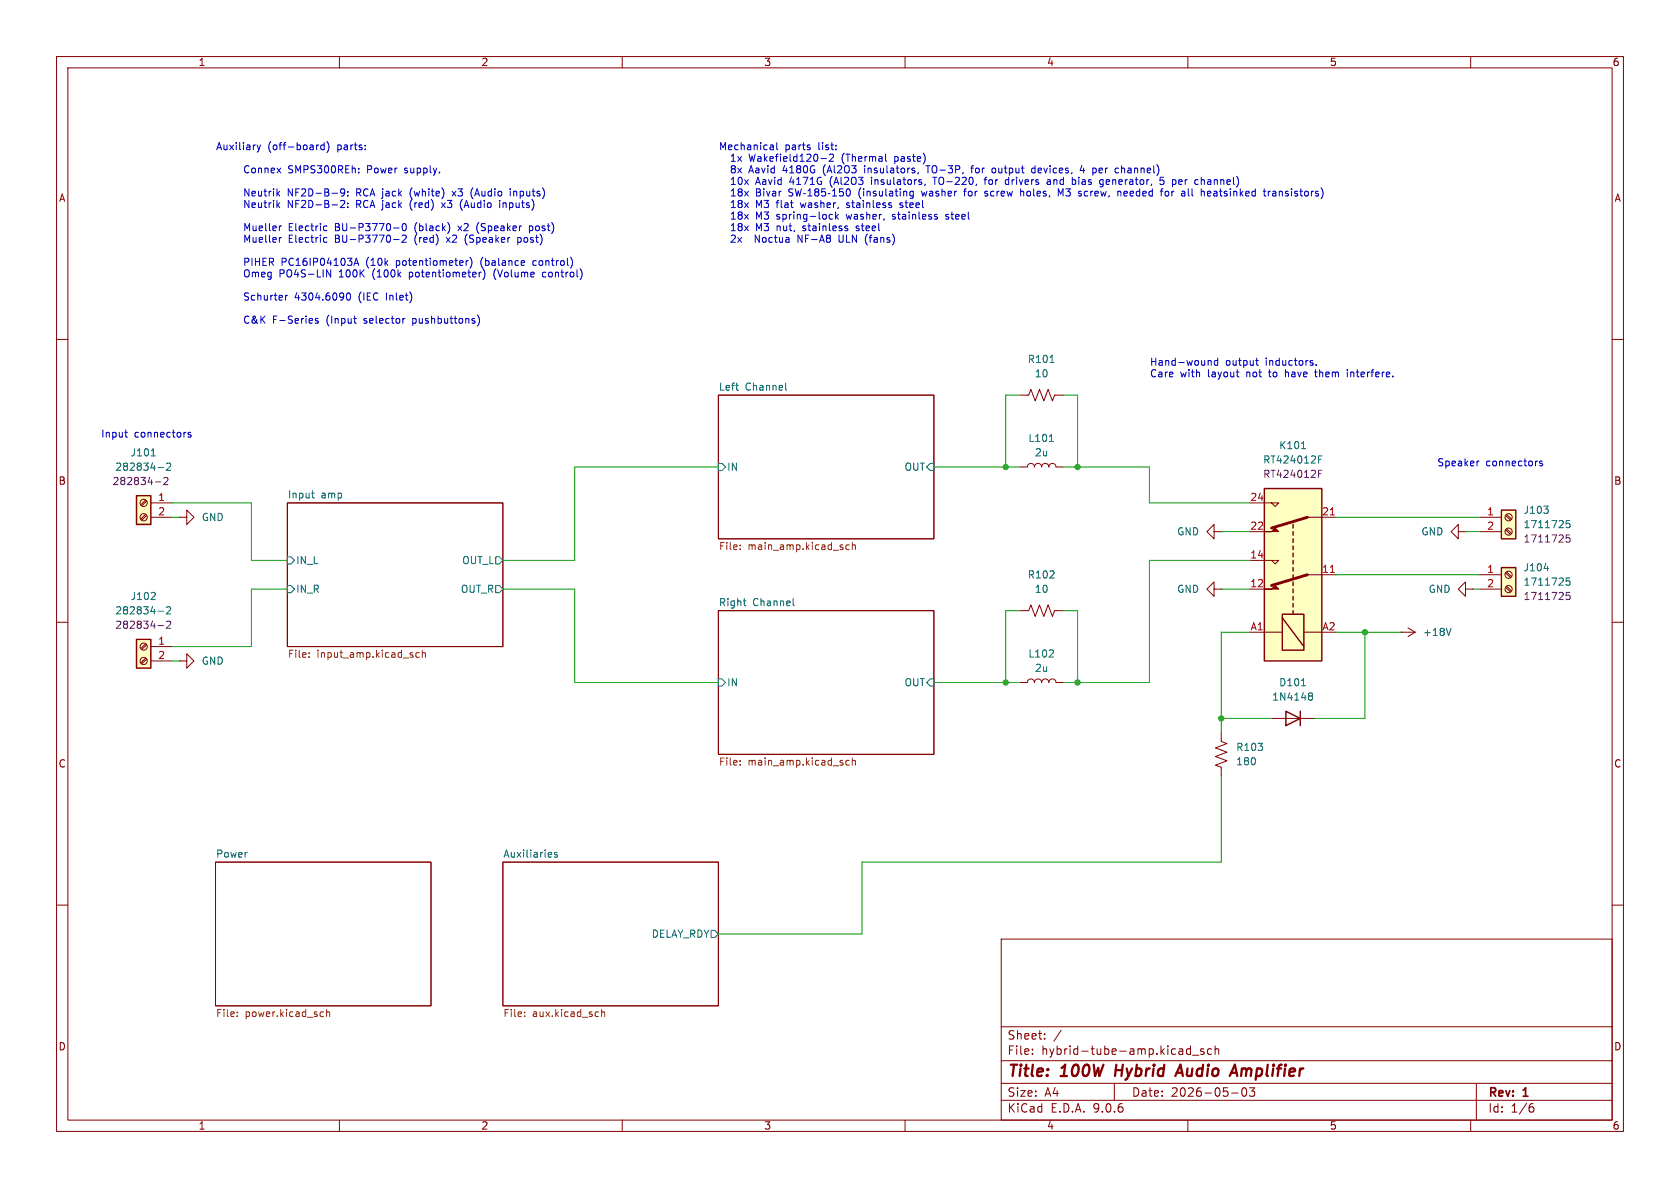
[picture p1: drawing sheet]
(kicad_sch
 (version 20250114)
 (generator "eeschema")
 (generator_version "9.0")
 (paper "A4")
 (title_block
  (title "100W Hybrid Audio Amplifier")
  (date "2026-05-03")
  (rev "1"))
 (lib_symbols
  (symbol "Connector:Screw_Terminal_01x02"
   (pin_names
    (offset 1.016) (hide yes)) (exclude_from_sim no) (in_bom yes) (on_board yes)
   (property "Reference" "J" (at 0 2.54 0) (effects (font (size 1.27 1.27))))
   (property "Value" "Screw_Terminal_01x02" (at 0 -5.08 0) (effects (font (size 1.27 1.27))))
   (property "Footprint" "" (at 0 0 0) (effects (font (size 1.27 1.27)) (hide yes)))
   (property "Datasheet" "~" (at 0 0 0) (effects (font (size 1.27 1.27)) (hide yes)))
   (property "Description" "Generic screw terminal, single row, 01x02, script generated (kicad-library-utils/schlib/autogen/connector/)" (at 0 0 0) (effects (font (size 1.27 1.27)) (hide yes)))
   (symbol "Screw_Terminal_01x02_1_1"
    (rectangle (start -1.27 1.27) (end 1.27 -3.81) (stroke (width 0.254) (type default)) (fill (type background)))
    (polyline (pts (xy -0.5334 0.3302) (xy 0.3302 -0.508)) (stroke (width 0.1524) (type default)) (fill (type none)))
    (polyline (pts (xy -0.5334 -2.2098) (xy 0.3302 -3.048)) (stroke (width 0.1524) (type default)) (fill (type none)))
    (polyline (pts (xy -0.3556 0.508) (xy 0.508 -0.3302)) (stroke (width 0.1524) (type default)) (fill (type none)))
    (polyline (pts (xy -0.3556 -2.032) (xy 0.508 -2.8702)) (stroke (width 0.1524) (type default)) (fill (type none)))
    (circle (center 0 0) (radius 0.635) (stroke (width 0.1524) (type default)) (fill (type none)))
    (circle (center 0 -2.54) (radius 0.635) (stroke (width 0.1524) (type default)) (fill (type none)))
    (pin passive line (at -5.08 0 0) (length 3.81) (name "Pin_1" (effects (font (size 1.27 1.27)))) (number "1" (effects (font (size 1.27 1.27)))))
    (pin passive line (at -5.08 -2.54 0) (length 3.81) (name "Pin_2" (effects (font (size 1.27 1.27)))) (number "2" (effects (font (size 1.27 1.27))))))
   (embedded_fonts no))
  (symbol "Device:D"
   (pin_numbers (hide yes))
   (pin_names
    (offset 1.016) (hide yes)) (exclude_from_sim no) (in_bom yes) (on_board yes)
   (property "Reference" "D" (at 0 2.54 0) (effects (font (size 1.27 1.27))))
   (property "Value" "D" (at 0 -2.54 0) (effects (font (size 1.27 1.27))))
   (property "Footprint" "" (at 0 0 0) (effects (font (size 1.27 1.27)) (hide yes)))
   (property "Datasheet" "~" (at 0 0 0) (effects (font (size 1.27 1.27)) (hide yes)))
   (property "Description" "Diode" (at 0 0 0) (effects (font (size 1.27 1.27)) (hide yes)))
   (property "Sim.Device" "D" (at 0 0 0) (effects (font (size 1.27 1.27)) (hide yes)))
   (property "Sim.Pins" "1=K 2=A" (at 0 0 0) (effects (font (size 1.27 1.27)) (hide yes)))
   (symbol "D_0_1"
    (polyline (pts (xy -1.27 1.27) (xy -1.27 -1.27)) (stroke (width 0.254) (type default)) (fill (type none)))
    (polyline (pts (xy 1.27 1.27) (xy 1.27 -1.27) (xy -1.27 0) (xy 1.27 1.27)) (stroke (width 0.254) (type default)) (fill (type none)))
    (polyline (pts (xy 1.27 0) (xy -1.27 0)) (stroke (width 0) (type default)) (fill (type none))))
   (symbol "D_1_1"
    (pin passive line (at -3.81 0 0) (length 2.54) (name "K" (effects (font (size 1.27 1.27)))) (number "1" (effects (font (size 1.27 1.27)))))
    (pin passive line (at 3.81 0 180) (length 2.54) (name "A" (effects (font (size 1.27 1.27)))) (number "2" (effects (font (size 1.27 1.27))))))
   (embedded_fonts no))
  (symbol "Device:L"
   (pin_numbers (hide yes))
   (pin_names
    (offset 1.016) (hide yes)) (exclude_from_sim no) (in_bom yes) (on_board yes)
   (property "Reference" "L" (at -1.27 0 90) (effects (font (size 1.27 1.27))))
   (property "Value" "L" (at 1.905 0 90) (effects (font (size 1.27 1.27))))
   (property "Footprint" "" (at 0 0 0) (effects (font (size 1.27 1.27)) (hide yes)))
   (property "Datasheet" "~" (at 0 0 0) (effects (font (size 1.27 1.27)) (hide yes)))
   (property "Description" "Inductor" (at 0 0 0) (effects (font (size 1.27 1.27)) (hide yes)))
   (symbol "L_0_1"
    (arc (start 0 2.54) (mid 0.6323 1.905) (end 0 1.27) (stroke (width 0) (type default)) (fill (type none)))
    (arc (start 0 1.27) (mid 0.6323 0.635) (end 0 0) (stroke (width 0) (type default)) (fill (type none)))
    (arc (start 0 0) (mid 0.6323 -0.635) (end 0 -1.27) (stroke (width 0) (type default)) (fill (type none)))
    (arc (start 0 -1.27) (mid 0.6323 -1.905) (end 0 -2.54) (stroke (width 0) (type default)) (fill (type none))))
   (symbol "L_1_1"
    (pin passive line (at 0 3.81 270) (length 1.27) (name "1" (effects (font (size 1.27 1.27)))) (number "1" (effects (font (size 1.27 1.27)))))
    (pin passive line (at 0 -3.81 90) (length 1.27) (name "2" (effects (font (size 1.27 1.27)))) (number "2" (effects (font (size 1.27 1.27))))))
   (embedded_fonts no))
  (symbol "Device:R_US"
   (pin_numbers (hide yes))
   (pin_names
    (offset 0)) (exclude_from_sim no) (in_bom yes) (on_board yes)
   (property "Reference" "R" (at 2.54 0 90) (effects (font (size 1.27 1.27))))
   (property "Value" "R_US" (at -2.54 0 90) (effects (font (size 1.27 1.27))))
   (property "Footprint" "" (at 1.016 -0.254 90) (effects (font (size 1.27 1.27)) (hide yes)))
   (property "Datasheet" "~" (at 0 0 0) (effects (font (size 1.27 1.27)) (hide yes)))
   (property "Description" "Resistor, US symbol" (at 0 0 0) (effects (font (size 1.27 1.27)) (hide yes)))
   (symbol "R_US_0_1"
    (polyline (pts (xy 0 2.286) (xy 0 2.54)) (stroke (width 0) (type default)) (fill (type none)))
    (polyline (pts (xy 0 2.286) (xy 1.016 1.905) (xy 0 1.524) (xy -1.016 1.143) (xy 0 0.762)) (stroke (width 0) (type default)) (fill (type none)))
    (polyline (pts (xy 0 0.762) (xy 1.016 0.381) (xy 0 0) (xy -1.016 -0.381) (xy 0 -0.762)) (stroke (width 0) (type default)) (fill (type none)))
    (polyline (pts (xy 0 -0.762) (xy 1.016 -1.143) (xy 0 -1.524) (xy -1.016 -1.905) (xy 0 -2.286)) (stroke (width 0) (type default)) (fill (type none)))
    (polyline (pts (xy 0 -2.286) (xy 0 -2.54)) (stroke (width 0) (type default)) (fill (type none))))
   (symbol "R_US_1_1"
    (pin passive line (at 0 3.81 270) (length 1.27) (name "~" (effects (font (size 1.27 1.27)))) (number "1" (effects (font (size 1.27 1.27)))))
    (pin passive line (at 0 -3.81 90) (length 1.27) (name "~" (effects (font (size 1.27 1.27)))) (number "2" (effects (font (size 1.27 1.27))))))
   (embedded_fonts no))
  (symbol "Relay:Relay_DPDT" (exclude_from_sim no) (in_bom yes) (on_board yes)
   (property "Reference" "K" (at 16.51 3.81 0) (effects (font (size 1.27 1.27)) (justify left)))
   (property "Value" "Relay_DPDT" (at 16.51 1.27 0) (effects (font (size 1.27 1.27)) (justify left)))
   (property "Footprint" "" (at 16.51 -1.27 0) (effects (font (size 1.27 1.27)) (justify left) (hide yes)))
   (property "Datasheet" "~" (at 0 0 0) (effects (font (size 1.27 1.27)) (hide yes)))
   (property "Description" "Relay DPDT, monostable, EN50005" (at 0 0 0) (effects (font (size 1.27 1.27)) (hide yes)))
   (symbol "Relay_DPDT_0_1"
    (rectangle (start -15.24 5.08) (end 15.24 -5.08) (stroke (width 0.254) (type default)) (fill (type background)))
    (rectangle (start -13.335 1.905) (end -6.985 -1.905) (stroke (width 0.254) (type default)) (fill (type none)))
    (polyline (pts (xy -12.7 -1.905) (xy -7.62 1.905)) (stroke (width 0.254) (type default)) (fill (type none)))
    (polyline (pts (xy -10.16 5.08) (xy -10.16 1.905)) (stroke (width 0) (type default)) (fill (type none)))
    (polyline (pts (xy -10.16 -5.08) (xy -10.16 -1.905)) (stroke (width 0) (type default)) (fill (type none)))
    (polyline (pts (xy -6.985 0) (xy -6.35 0)) (stroke (width 0.254) (type default)) (fill (type none)))
    (polyline (pts (xy -5.715 0) (xy -5.08 0)) (stroke (width 0.254) (type default)) (fill (type none)))
    (polyline (pts (xy -4.445 0) (xy -3.81 0)) (stroke (width 0.254) (type default)) (fill (type none)))
    (polyline (pts (xy -3.175 0) (xy -2.54 0)) (stroke (width 0.254) (type default)) (fill (type none)))
    (polyline (pts (xy -2.54 5.08) (xy -2.54 2.54) (xy -1.905 3.175) (xy -2.54 3.81)) (stroke (width 0) (type default)) (fill (type outline)))
    (polyline (pts (xy -1.905 0) (xy -1.27 0)) (stroke (width 0.254) (type default)) (fill (type none)))
    (polyline (pts (xy -0.635 0) (xy 0 0)) (stroke (width 0.254) (type default)) (fill (type none)))
    (polyline (pts (xy 0 -2.54) (xy -1.905 3.81)) (stroke (width 0.508) (type default)) (fill (type none)))
    (polyline (pts (xy 0 -2.54) (xy 0 -5.08)) (stroke (width 0) (type default)) (fill (type none)))
    (polyline (pts (xy 0.635 0) (xy 1.27 0)) (stroke (width 0.254) (type default)) (fill (type none)))
    (polyline (pts (xy 1.905 0) (xy 2.54 0)) (stroke (width 0.254) (type default)) (fill (type none)))
    (polyline (pts (xy 2.54 5.08) (xy 2.54 2.54) (xy 1.905 3.175) (xy 2.54 3.81)) (stroke (width 0) (type default)) (fill (type none)))
    (polyline (pts (xy 3.175 0) (xy 3.81 0)) (stroke (width 0.254) (type default)) (fill (type none)))
    (polyline (pts (xy 4.445 0) (xy 5.08 0)) (stroke (width 0.254) (type default)) (fill (type none)))
    (polyline (pts (xy 5.715 0) (xy 6.35 0)) (stroke (width 0.254) (type default)) (fill (type none)))
    (polyline (pts (xy 6.985 0) (xy 7.62 0)) (stroke (width 0.254) (type default)) (fill (type none)))
    (polyline (pts (xy 7.62 5.08) (xy 7.62 2.54) (xy 8.255 3.175) (xy 7.62 3.81)) (stroke (width 0) (type default)) (fill (type outline)))
    (polyline (pts (xy 8.255 0) (xy 8.89 0)) (stroke (width 0.254) (type default)) (fill (type none)))
    (polyline (pts (xy 10.16 -2.54) (xy 8.255 3.81)) (stroke (width 0.508) (type default)) (fill (type none)))
    (polyline (pts (xy 10.16 -2.54) (xy 10.16 -5.08)) (stroke (width 0) (type default)) (fill (type none)))
    (polyline (pts (xy 12.7 5.08) (xy 12.7 2.54) (xy 12.065 3.175) (xy 12.7 3.81)) (stroke (width 0) (type default)) (fill (type none))))
   (symbol "Relay_DPDT_1_1"
    (pin passive line (at -10.16 7.62 270) (length 2.54) (name "~" (effects (font (size 1.27 1.27)))) (number "A1" (effects (font (size 1.27 1.27)))))
    (pin passive line (at -10.16 -7.62 90) (length 2.54) (name "~" (effects (font (size 1.27 1.27)))) (number "A2" (effects (font (size 1.27 1.27)))))
    (pin passive line (at -2.54 7.62 270) (length 2.54) (name "~" (effects (font (size 1.27 1.27)))) (number "12" (effects (font (size 1.27 1.27)))))
    (pin passive line (at 0 -7.62 90) (length 2.54) (name "~" (effects (font (size 1.27 1.27)))) (number "11" (effects (font (size 1.27 1.27)))))
    (pin passive line (at 2.54 7.62 270) (length 2.54) (name "~" (effects (font (size 1.27 1.27)))) (number "14" (effects (font (size 1.27 1.27)))))
    (pin passive line (at 7.62 7.62 270) (length 2.54) (name "~" (effects (font (size 1.27 1.27)))) (number "22" (effects (font (size 1.27 1.27)))))
    (pin passive line (at 10.16 -7.62 90) (length 2.54) (name "~" (effects (font (size 1.27 1.27)))) (number "21" (effects (font (size 1.27 1.27)))))
    (pin passive line (at 12.7 7.62 270) (length 2.54) (name "~" (effects (font (size 1.27 1.27)))) (number "24" (effects (font (size 1.27 1.27))))))
   (embedded_fonts no))
  (symbol "power:GND"
   (power)
   (pin_numbers (hide yes))
   (pin_names
    (offset 0) (hide yes)) (exclude_from_sim no) (in_bom yes) (on_board yes)
   (property "Reference" "#PWR" (at 0 -6.35 0) (effects (font (size 1.27 1.27)) (hide yes)))
   (property "Value" "GND" (at 0 -3.81 0) (effects (font (size 1.27 1.27))))
   (property "Footprint" "" (at 0 0 0) (effects (font (size 1.27 1.27)) (hide yes)))
   (property "Datasheet" "" (at 0 0 0) (effects (font (size 1.27 1.27)) (hide yes)))
   (property "Description" "Power symbol creates a global label with name \"GND\" , ground" (at 0 0 0) (effects (font (size 1.27 1.27)) (hide yes)))
   (symbol "GND_0_1"
    (polyline (pts (xy 0 0) (xy 0 -1.27) (xy 1.27 -1.27) (xy 0 -2.54) (xy -1.27 -1.27) (xy 0 -1.27)) (stroke (width 0) (type default)) (fill (type none))))
   (symbol "GND_1_1"
    (pin power_in line (at 0 0 270) (length 0) (name "~" (effects (font (size 1.27 1.27)))) (number "1" (effects (font (size 1.27 1.27))))))
   (embedded_fonts no))
  (symbol "power:VCC"
   (power)
   (pin_numbers (hide yes))
   (pin_names
    (offset 0) (hide yes)) (exclude_from_sim no) (in_bom yes) (on_board yes)
   (property "Reference" "#PWR" (at 0 -3.81 0) (effects (font (size 1.27 1.27)) (hide yes)))
   (property "Value" "VCC" (at 0 3.556 0) (effects (font (size 1.27 1.27))))
   (property "Footprint" "" (at 0 0 0) (effects (font (size 1.27 1.27)) (hide yes)))
   (property "Datasheet" "" (at 0 0 0) (effects (font (size 1.27 1.27)) (hide yes)))
   (property "Description" "Power symbol creates a global label with name \"VCC\"" (at 0 0 0) (effects (font (size 1.27 1.27)) (hide yes)))
   (symbol "VCC_0_1"
    (polyline (pts (xy -0.762 1.27) (xy 0 2.54)) (stroke (width 0) (type default)) (fill (type none)))
    (polyline (pts (xy 0 2.54) (xy 0.762 1.27)) (stroke (width 0) (type default)) (fill (type none)))
    (polyline (pts (xy 0 0) (xy 0 2.54)) (stroke (width 0) (type default)) (fill (type none))))
   (symbol "VCC_1_1"
    (pin power_in line (at 0 0 90) (length 0) (name "~" (effects (font (size 1.27 1.27)))) (number "1" (effects (font (size 1.27 1.27))))))
   (embedded_fonts no)))
 (text "Hand-wound output inductors.\nCare with layout not to have them interfere."
  (exclude_from_sim no)
  (at 203.2 63.5 0)
  (effects (font (size 1.27 1.27)) (justify left top)))
 (text "Input connectors"
  (exclude_from_sim no)
  (at 17.78 76.2 0)
  (effects (font (size 1.27 1.27)) (justify left top)))
 (text "Auxiliary (off-board) parts:\n\n	Connex SMPS300REh: Power supply.\n\n	Neutrik NF2D-B-9: RCA jack (white) x3 (Audio inputs)\n	Neutrik NF2D-B-2: RCA jack (red) x3 (Audio inputs)\n\n	Mueller Electric BU-P3770-0 (black) x2 (Speaker post)\n	Mueller Electric BU-P3770-2 (red) x2 (Speaker post)\n\n	PIHER PC16IP04103A (10k potentiometer) (balance control)\n	Omeg PO4S-LIN 100K (100k potentiometer) (Volume control)\n\n	Schurter 4304.6090 (IEC Inlet)\n\n	C&K F-Series (Input selector pushbuttons)"
  (exclude_from_sim no)
  (at 38.1 25.4 0)
  (effects (font (size 1.27 1.27)) (justify left top)))
 (text "Mechanical parts list:\n  1x Wakefield 120-2 (Thermal paste)\n  8x Aavid 4180G (Al2O3 insulators, TO-3P, for output devices, 4 per channel)\n  10x Aavid 4171G (Al2O3 insulators, TO-220, for drivers and bias generator, 5 per channel)\n  18x Bivar SW‑185‑150 (insulating washer for screw holes, M3 screw, needed for all heatsinked transistors)\n  18x M3 flat washer, stainless steel\n  18x M3 spring-lock washer, stainless steel\n  18x M3 nut, stainless steel\n  2x  Noctua NF-A8 ULN (fans)"
  (exclude_from_sim no)
  (at 127 25.4 0)
  (effects (font (size 1.27 1.27)) (justify left top)))
 (text "Speaker connectors"
  (exclude_from_sim no)
  (at 254 81.28 0)
  (effects (font (size 1.27 1.27)) (justify left top)))
 (junction
  (at 215.9 127)
  (diameter 0)
  (color 0 0 0 0))
 (junction
  (at 190.5 120.65)
  (diameter 0)
  (color 0 0 0 0))
 (junction
  (at 177.8 82.55)
  (diameter 0)
  (color 0 0 0 0))
 (junction
  (at 241.3 111.76)
  (diameter 0)
  (color 0 0 0 0))
 (junction
  (at 190.5 82.55)
  (diameter 0)
  (color 0 0 0 0))
 (junction
  (at 177.8 120.65)
  (diameter 0)
  (color 0 0 0 0))
 (wire
  (pts (xy 152.4 152.4) (xy 215.9 152.4))
  (stroke (width 0) (type default)))
 (wire
  (pts (xy 44.45 104.14) (xy 50.8 104.14))
  (stroke (width 0) (type default)))
 (wire
  (pts (xy 88.9 104.14) (xy 101.6 104.14))
  (stroke (width 0) (type default)))
 (wire
  (pts (xy 101.6 82.55) (xy 101.6 99.06))
  (stroke (width 0) (type default)))
 (wire
  (pts (xy 236.22 111.76) (xy 241.3 111.76))
  (stroke (width 0) (type default)))
 (wire
  (pts (xy 190.5 82.55) (xy 203.2 82.55))
  (stroke (width 0) (type default)))
 (wire
  (pts (xy 44.45 99.06) (xy 50.8 99.06))
  (stroke (width 0) (type default)))
 (wire
  (pts (xy 236.22 91.44) (xy 261.62 91.44))
  (stroke (width 0) (type default)))
 (wire
  (pts (xy 177.8 107.95) (xy 177.8 120.65))
  (stroke (width 0) (type default)))
 (wire
  (pts (xy 259.08 93.98) (xy 261.62 93.98))
  (stroke (width 0) (type default)))
 (wire
  (pts (xy 127 165.1) (xy 152.4 165.1))
  (stroke (width 0) (type default)))
 (wire
  (pts (xy 101.6 120.65) (xy 127 120.65))
  (stroke (width 0) (type default)))
 (wire
  (pts (xy 30.48 88.9) (xy 44.45 88.9))
  (stroke (width 0) (type default)))
 (wire
  (pts (xy 232.41 127) (xy 241.3 127))
  (stroke (width 0) (type default)))
 (wire
  (pts (xy 203.2 99.06) (xy 220.98 99.06))
  (stroke (width 0) (type default)))
 (wire
  (pts (xy 241.3 111.76) (xy 241.3 127))
  (stroke (width 0) (type default)))
 (wire
  (pts (xy 180.34 69.85) (xy 177.8 69.85))
  (stroke (width 0) (type default)))
 (wire
  (pts (xy 101.6 82.55) (xy 127 82.55))
  (stroke (width 0) (type default)))
 (wire
  (pts (xy 44.45 88.9) (xy 44.45 99.06))
  (stroke (width 0) (type default)))
 (wire
  (pts (xy 236.22 101.6) (xy 261.62 101.6))
  (stroke (width 0) (type default)))
 (wire
  (pts (xy 190.5 69.85) (xy 190.5 82.55))
  (stroke (width 0) (type default)))
 (wire
  (pts (xy 215.9 127) (xy 215.9 129.54))
  (stroke (width 0) (type default)))
 (wire
  (pts (xy 88.9 99.06) (xy 101.6 99.06))
  (stroke (width 0) (type default)))
 (wire
  (pts (xy 187.96 107.95) (xy 190.5 107.95))
  (stroke (width 0) (type default)))
 (wire
  (pts (xy 215.9 111.76) (xy 220.98 111.76))
  (stroke (width 0) (type default)))
 (wire
  (pts (xy 215.9 127) (xy 224.79 127))
  (stroke (width 0) (type default)))
 (wire
  (pts (xy 30.48 114.3) (xy 44.45 114.3))
  (stroke (width 0) (type default)))
 (wire
  (pts (xy 215.9 137.16) (xy 215.9 152.4))
  (stroke (width 0) (type default)))
 (wire
  (pts (xy 215.9 93.98) (xy 220.98 93.98))
  (stroke (width 0) (type default)))
 (wire
  (pts (xy 101.6 104.14) (xy 101.6 120.65))
  (stroke (width 0) (type default)))
 (wire
  (pts (xy 241.3 111.76) (xy 247.65 111.76))
  (stroke (width 0) (type default)))
 (wire
  (pts (xy 260.35 104.14) (xy 261.62 104.14))
  (stroke (width 0) (type default)))
 (wire
  (pts (xy 190.5 120.65) (xy 203.2 120.65))
  (stroke (width 0) (type default)))
 (wire
  (pts (xy 152.4 152.4) (xy 152.4 165.1))
  (stroke (width 0) (type default)))
 (wire
  (pts (xy 215.9 104.14) (xy 220.98 104.14))
  (stroke (width 0) (type default)))
 (wire
  (pts (xy 203.2 88.9) (xy 220.98 88.9))
  (stroke (width 0) (type default)))
 (wire
  (pts (xy 187.96 120.65) (xy 190.5 120.65))
  (stroke (width 0) (type default)))
 (wire
  (pts (xy 177.8 120.65) (xy 180.34 120.65))
  (stroke (width 0) (type default)))
 (wire
  (pts (xy 177.8 69.85) (xy 177.8 82.55))
  (stroke (width 0) (type default)))
 (wire
  (pts (xy 44.45 114.3) (xy 44.45 104.14))
  (stroke (width 0) (type default)))
 (wire
  (pts (xy 177.8 82.55) (xy 180.34 82.55))
  (stroke (width 0) (type default)))
 (wire
  (pts (xy 187.96 82.55) (xy 190.5 82.55))
  (stroke (width 0) (type default)))
 (wire
  (pts (xy 187.96 69.85) (xy 190.5 69.85))
  (stroke (width 0) (type default)))
 (wire
  (pts (xy 215.9 111.76) (xy 215.9 127))
  (stroke (width 0) (type default)))
 (wire
  (pts (xy 203.2 99.06) (xy 203.2 120.65))
  (stroke (width 0) (type default)))
 (wire
  (pts (xy 203.2 82.55) (xy 203.2 88.9))
  (stroke (width 0) (type default)))
 (wire
  (pts (xy 31.75 91.44) (xy 30.48 91.44))
  (stroke (width 0) (type default)))
 (wire
  (pts (xy 165.1 82.55) (xy 177.8 82.55))
  (stroke (width 0) (type default)))
 (wire
  (pts (xy 165.1 120.65) (xy 177.8 120.65))
  (stroke (width 0) (type default)))
 (wire
  (pts (xy 31.75 116.84) (xy 30.48 116.84))
  (stroke (width 0) (type default)))
 (wire
  (pts (xy 190.5 107.95) (xy 190.5 120.65))
  (stroke (width 0) (type default)))
 (wire
  (pts (xy 180.34 107.95) (xy 177.8 107.95))
  (stroke (width 0) (type default)))
 (symbol
  (lib_id "power:GND")
  (at 215.9 93.98 270)
  (unit 1)
  (exclude_from_sim no)
  (in_bom yes)
  (on_board yes)
  (dnp no)
  (fields_autoplaced yes)
  (property "Reference" "#PWR0103" (at 209.55 93.98 0) (effects (font (size 1.27 1.27)) (hide yes)))
  (property "Value" "GND" (at 212.09 93.9799 90) (effects (font (size 1.27 1.27)) (justify right)))
  (property "Footprint" "" (at 215.9 93.98 0) (effects (font (size 1.27 1.27)) (hide yes)))
  (property "Datasheet" "" (at 215.9 93.98 0) (effects (font (size 1.27 1.27)) (hide yes)))
  (property "Description" "Power symbol creates a global label with name \"GND\" , ground" (at 215.9 93.98 0) (effects (font (size 1.27 1.27)) (hide yes)))
  (pin "1"))
 (symbol
  (lib_id "Device:R_US")
  (at 184.15 107.95 90)
  (unit 1)
  (exclude_from_sim no)
  (in_bom yes)
  (on_board yes)
  (dnp no)
  (fields_autoplaced yes)
  (property "Reference" "R102" (at 184.15 101.6 90) (effects (font (size 1.27 1.27))))
  (property "Value" "10" (at 184.15 104.14 90) (effects (font (size 1.27 1.27))))
  (property "Footprint" "" (at 184.404 106.934 90) (effects (font (size 1.27 1.27)) (hide yes)))
  (property "Datasheet" "~" (at 184.15 107.95 0) (effects (font (size 1.27 1.27)) (hide yes)))
  (property "Description" "Resistor, US symbol" (at 184.15 107.95 0) (effects (font (size 1.27 1.27)) (hide yes)))
  (pin "1")
  (pin "2"))
 (symbol
  (lib_id "power:GND")
  (at 260.35 104.14 270)
  (unit 1)
  (exclude_from_sim no)
  (in_bom yes)
  (on_board yes)
  (dnp no)
  (fields_autoplaced yes)
  (property "Reference" "#PWR0107" (at 254 104.14 0) (effects (font (size 1.27 1.27)) (hide yes)))
  (property "Value" "GND" (at 256.54 104.1399 90) (effects (font (size 1.27 1.27)) (justify right)))
  (property "Footprint" "" (at 260.35 104.14 0) (effects (font (size 1.27 1.27)) (hide yes)))
  (property "Datasheet" "" (at 260.35 104.14 0) (effects (font (size 1.27 1.27)) (hide yes)))
  (property "Description" "Power symbol creates a global label with name \"GND\" , ground" (at 260.35 104.14 0) (effects (font (size 1.27 1.27)) (hide yes)))
  (pin "1"))
 (symbol
  (lib_id "power:VCC")
  (at 247.65 111.76 270)
  (unit 1)
  (exclude_from_sim no)
  (in_bom yes)
  (on_board yes)
  (dnp no)
  (fields_autoplaced yes)
  (property "Reference" "#PWR0105" (at 243.84 111.76 0) (effects (font (size 1.27 1.27)) (hide yes)))
  (property "Value" "+18V" (at 251.46 111.7599 90) (effects (font (size 1.27 1.27)) (justify left)))
  (property "Footprint" "" (at 247.65 111.76 0) (effects (font (size 1.27 1.27)) (hide yes)))
  (property "Datasheet" "" (at 247.65 111.76 0) (effects (font (size 1.27 1.27)) (hide yes)))
  (property "Description" "Power symbol creates a global label with name \"VCC\"" (at 247.65 111.76 0) (effects (font (size 1.27 1.27)) (hide yes)))
  (pin "1"))
 (symbol
  (lib_id "Relay:Relay_DPDT")
  (at 228.6 101.6 90)
  (unit 1)
  (exclude_from_sim no)
  (in_bom yes)
  (on_board yes)
  (dnp no)
  (fields_autoplaced yes)
  (property "Reference" "K101" (at 228.6 78.74 90) (effects (font (size 1.27 1.27))))
  (property "Value" "RT424012F" (at 228.6 81.28 90) (effects (font (size 1.27 1.27))))
  (property "Footprint" "" (at 229.87 85.09 0) (effects (font (size 1.27 1.27)) (justify left) (hide yes)))
  (property "Datasheet" "~" (at 228.6 101.6 0) (effects (font (size 1.27 1.27)) (hide yes)))
  (property "Description" "Relay DPDT, monostable, EN50005" (at 228.6 101.6 0) (effects (font (size 1.27 1.27)) (hide yes)))
  (property "MPN" "RT424012F" (at 228.6 83.82 90) (effects (font (size 1.27 1.27))))
  (pin "21")
  (pin "24")
  (pin "12")
  (pin "14")
  (pin "A2")
  (pin "22")
  (pin "A1")
  (pin "11"))
 (symbol
  (lib_id "power:GND")
  (at 259.08 93.98 270)
  (unit 1)
  (exclude_from_sim no)
  (in_bom yes)
  (on_board yes)
  (dnp no)
  (fields_autoplaced yes)
  (property "Reference" "#PWR0106" (at 252.73 93.98 0) (effects (font (size 1.27 1.27)) (hide yes)))
  (property "Value" "GND" (at 255.27 93.9799 90) (effects (font (size 1.27 1.27)) (justify right)))
  (property "Footprint" "" (at 259.08 93.98 0) (effects (font (size 1.27 1.27)) (hide yes)))
  (property "Datasheet" "" (at 259.08 93.98 0) (effects (font (size 1.27 1.27)) (hide yes)))
  (property "Description" "Power symbol creates a global label with name \"GND\" , ground" (at 259.08 93.98 0) (effects (font (size 1.27 1.27)) (hide yes)))
  (pin "1"))
 (symbol
  (lib_id "power:GND")
  (at 31.75 91.44 90)
  (unit 1)
  (exclude_from_sim no)
  (in_bom yes)
  (on_board yes)
  (dnp no)
  (fields_autoplaced yes)
  (property "Reference" "#PWR0101" (at 38.1 91.44 0) (effects (font (size 1.27 1.27)) (hide yes)))
  (property "Value" "GND" (at 35.56 91.4401 90) (effects (font (size 1.27 1.27)) (justify right)))
  (property "Footprint" "" (at 31.75 91.44 0) (effects (font (size 1.27 1.27)) (hide yes)))
  (property "Datasheet" "" (at 31.75 91.44 0) (effects (font (size 1.27 1.27)) (hide yes)))
  (property "Description" "Power symbol creates a global label with name \"GND\" , ground" (at 31.75 91.44 0) (effects (font (size 1.27 1.27)) (hide yes)))
  (pin "1"))
 (symbol
  (lib_id "Device:L")
  (at 184.15 82.55 90)
  (unit 1)
  (exclude_from_sim no)
  (in_bom yes)
  (on_board yes)
  (dnp no)
  (fields_autoplaced yes)
  (property "Reference" "L101" (at 184.15 77.47 90) (effects (font (size 1.27 1.27))))
  (property "Value" "2u" (at 184.15 80.01 90) (effects (font (size 1.27 1.27))))
  (property "Footprint" "" (at 184.15 82.55 0) (effects (font (size 1.27 1.27)) (hide yes)))
  (property "Datasheet" "~" (at 184.15 82.55 0) (effects (font (size 1.27 1.27)) (hide yes)))
  (property "Description" "Inductor" (at 184.15 82.55 0) (effects (font (size 1.27 1.27)) (hide yes)))
  (pin "1")
  (pin "2"))
 (symbol
  (lib_id "Device:D")
  (at 228.6 127 180)
  (unit 1)
  (exclude_from_sim no)
  (in_bom yes)
  (on_board yes)
  (dnp no)
  (fields_autoplaced yes)
  (property "Reference" "D101" (at 228.6 120.65 0) (effects (font (size 1.27 1.27))))
  (property "Value" "1N4148" (at 228.6 123.19 0) (effects (font (size 1.27 1.27))))
  (property "Footprint" "" (at 228.6 127 0) (effects (font (size 1.27 1.27)) (hide yes)))
  (property "Datasheet" "~" (at 228.6 127 0) (effects (font (size 1.27 1.27)) (hide yes)))
  (property "Description" "Diode" (at 228.6 127 0) (effects (font (size 1.27 1.27)) (hide yes)))
  (property "Sim.Device" "D" (at 228.6 127 0) (effects (font (size 1.27 1.27)) (hide yes)))
  (property "Sim.Pins" "1=K 2=A" (at 228.6 127 0) (effects (font (size 1.27 1.27)) (hide yes)))
  (pin "2")
  (pin "1"))
 (symbol
  (lib_id "Connector:Screw_Terminal_01x02")
  (at 266.7 91.44 0)
  (unit 1)
  (exclude_from_sim no)
  (in_bom yes)
  (on_board yes)
  (dnp no)
  (fields_autoplaced yes)
  (property "Reference" "J103" (at 269.24 90.1699 0) (effects (font (size 1.27 1.27)) (justify left)))
  (property "Value" "1711725" (at 269.24 92.7099 0) (effects (font (size 1.27 1.27)) (justify left)))
  (property "Footprint" "" (at 266.7 91.44 0) (effects (font (size 1.27 1.27)) (hide yes)))
  (property "Datasheet" "~" (at 266.7 91.44 0) (effects (font (size 1.27 1.27)) (hide yes)))
  (property "Description" "Generic screw terminal, single row, 01x02, script generated (kicad-library-utils/schlib/autogen/connector/)" (at 266.7 91.44 0) (effects (font (size 1.27 1.27)) (hide yes)))
  (property "MPN" "1711725" (at 269.24 95.2499 0) (effects (font (size 1.27 1.27)) (justify left)))
  (pin "1")
  (pin "2"))
 (symbol
  (lib_id "Connector:Screw_Terminal_01x02")
  (at 25.4 88.9 0)
  (mirror y)
  (unit 1)
  (exclude_from_sim no)
  (in_bom yes)
  (on_board yes)
  (dnp no)
  (fields_autoplaced yes)
  (property "Reference" "J101" (at 25.4 80.01 0) (effects (font (size 1.27 1.27))))
  (property "Value" "282834-2" (at 25.4 82.55 0) (effects (font (size 1.27 1.27))))
  (property "Footprint" "" (at 25.4 88.9 0) (effects (font (size 1.27 1.27)) (hide yes)))
  (property "Datasheet" "~" (at 25.4 88.9 0) (effects (font (size 1.27 1.27)) (hide yes)))
  (property "Description" "Generic screw terminal, single row, 01x02, script generated (kicad-library-utils/schlib/autogen/connector/)" (at 25.4 88.9 0) (effects (font (size 1.27 1.27)) (hide yes)))
  (property "MPN" "282834-2 " (at 25.4 85.09 0) (effects (font (size 1.27 1.27))))
  (pin "1")
  (pin "2"))
 (symbol
  (lib_id "Connector:Screw_Terminal_01x02")
  (at 266.7 101.6 0)
  (unit 1)
  (exclude_from_sim no)
  (in_bom yes)
  (on_board yes)
  (dnp no)
  (fields_autoplaced yes)
  (property "Reference" "J104" (at 269.24 100.3299 0) (effects (font (size 1.27 1.27)) (justify left)))
  (property "Value" "1711725" (at 269.24 102.8699 0) (effects (font (size 1.27 1.27)) (justify left)))
  (property "Footprint" "" (at 266.7 101.6 0) (effects (font (size 1.27 1.27)) (hide yes)))
  (property "Datasheet" "~" (at 266.7 101.6 0) (effects (font (size 1.27 1.27)) (hide yes)))
  (property "Description" "Generic screw terminal, single row, 01x02, script generated (kicad-library-utils/schlib/autogen/connector/)" (at 266.7 101.6 0) (effects (font (size 1.27 1.27)) (hide yes)))
  (property "MPN" "1711725" (at 269.24 105.4099 0) (effects (font (size 1.27 1.27)) (justify left)))
  (pin "1")
  (pin "2"))
 (symbol
  (lib_id "Device:R_US")
  (at 215.9 133.35 0)
  (unit 1)
  (exclude_from_sim no)
  (in_bom yes)
  (on_board yes)
  (dnp no)
  (fields_autoplaced yes)
  (property "Reference" "R103" (at 218.44 132.0799 0) (effects (font (size 1.27 1.27)) (justify left)))
  (property "Value" "180" (at 218.44 134.6199 0) (effects (font (size 1.27 1.27)) (justify left)))
  (property "Footprint" "" (at 216.916 133.604 90) (effects (font (size 1.27 1.27)) (hide yes)))
  (property "Datasheet" "~" (at 215.9 133.35 0) (effects (font (size 1.27 1.27)) (hide yes)))
  (property "Description" "Resistor, US symbol" (at 215.9 133.35 0) (effects (font (size 1.27 1.27)) (hide yes)))
  (pin "2")
  (pin "1"))
 (symbol
  (lib_id "Connector:Screw_Terminal_01x02")
  (at 25.4 114.3 0)
  (mirror y)
  (unit 1)
  (exclude_from_sim no)
  (in_bom yes)
  (on_board yes)
  (dnp no)
  (fields_autoplaced yes)
  (property "Reference" "J102" (at 25.4 105.41 0) (effects (font (size 1.27 1.27))))
  (property "Value" "282834-2" (at 25.4 107.95 0) (effects (font (size 1.27 1.27))))
  (property "Footprint" "" (at 25.4 114.3 0) (effects (font (size 1.27 1.27)) (hide yes)))
  (property "Datasheet" "~" (at 25.4 114.3 0) (effects (font (size 1.27 1.27)) (hide yes)))
  (property "Description" "Generic screw terminal, single row, 01x02, script generated (kicad-library-utils/schlib/autogen/connector/)" (at 25.4 114.3 0) (effects (font (size 1.27 1.27)) (hide yes)))
  (property "MPN" "282834-2" (at 25.4 110.49 0) (effects (font (size 1.27 1.27))))
  (pin "1")
  (pin "2"))
 (symbol
  (lib_id "Device:L")
  (at 184.15 120.65 90)
  (unit 1)
  (exclude_from_sim no)
  (in_bom yes)
  (on_board yes)
  (dnp no)
  (fields_autoplaced yes)
  (property "Reference" "L102" (at 184.15 115.57 90) (effects (font (size 1.27 1.27))))
  (property "Value" "2u" (at 184.15 118.11 90) (effects (font (size 1.27 1.27))))
  (property "Footprint" "" (at 184.15 120.65 0) (effects (font (size 1.27 1.27)) (hide yes)))
  (property "Datasheet" "~" (at 184.15 120.65 0) (effects (font (size 1.27 1.27)) (hide yes)))
  (property "Description" "Inductor" (at 184.15 120.65 0) (effects (font (size 1.27 1.27)) (hide yes)))
  (pin "1")
  (pin "2"))
 (symbol
  (lib_id "power:GND")
  (at 215.9 104.14 270)
  (unit 1)
  (exclude_from_sim no)
  (in_bom yes)
  (on_board yes)
  (dnp no)
  (fields_autoplaced yes)
  (property "Reference" "#PWR0104" (at 209.55 104.14 0) (effects (font (size 1.27 1.27)) (hide yes)))
  (property "Value" "GND" (at 212.09 104.1399 90) (effects (font (size 1.27 1.27)) (justify right)))
  (property "Footprint" "" (at 215.9 104.14 0) (effects (font (size 1.27 1.27)) (hide yes)))
  (property "Datasheet" "" (at 215.9 104.14 0) (effects (font (size 1.27 1.27)) (hide yes)))
  (property "Description" "Power symbol creates a global label with name \"GND\" , ground" (at 215.9 104.14 0) (effects (font (size 1.27 1.27)) (hide yes)))
  (pin "1"))
 (symbol
  (lib_id "Device:R_US")
  (at 184.15 69.85 90)
  (unit 1)
  (exclude_from_sim no)
  (in_bom yes)
  (on_board yes)
  (dnp no)
  (fields_autoplaced yes)
  (property "Reference" "R101" (at 184.15 63.5 90) (effects (font (size 1.27 1.27))))
  (property "Value" "10" (at 184.15 66.04 90) (effects (font (size 1.27 1.27))))
  (property "Footprint" "" (at 184.404 68.834 90) (effects (font (size 1.27 1.27)) (hide yes)))
  (property "Datasheet" "~" (at 184.15 69.85 0) (effects (font (size 1.27 1.27)) (hide yes)))
  (property "Description" "Resistor, US symbol" (at 184.15 69.85 0) (effects (font (size 1.27 1.27)) (hide yes)))
  (pin "1")
  (pin "2"))
 (symbol
  (lib_id "power:GND")
  (at 31.75 116.84 90)
  (unit 1)
  (exclude_from_sim no)
  (in_bom yes)
  (on_board yes)
  (dnp no)
  (fields_autoplaced yes)
  (property "Reference" "#PWR0102" (at 38.1 116.84 0) (effects (font (size 1.27 1.27)) (hide yes)))
  (property "Value" "GND" (at 35.56 116.8401 90) (effects (font (size 1.27 1.27)) (justify right)))
  (property "Footprint" "" (at 31.75 116.84 0) (effects (font (size 1.27 1.27)) (hide yes)))
  (property "Datasheet" "" (at 31.75 116.84 0) (effects (font (size 1.27 1.27)) (hide yes)))
  (property "Description" "Power symbol creates a global label with name \"GND\" , ground" (at 31.75 116.84 0) (effects (font (size 1.27 1.27)) (hide yes)))
  (pin "1"))
 (sheet
  (at 88.9 152.4)
  (size 38.1 25.4)
  (exclude_from_sim no)
  (in_bom yes)
  (on_board yes)
  (dnp no)
  (fields_autoplaced yes)
  (stroke (width 0.1524) (type solid))
  (fill (color 0 0 0 0.0000))
  (property "Sheetname" "Auxiliaries" (at 88.9 151.6884 0) (effects (font (size 1.27 1.27)) (justify left bottom)))
  (property "Sheetfile" "aux.kicad_sch" (at 88.9 178.3846 0) (effects (font (size 1.27 1.27)) (justify left top)))
  (pin "DELAY_RDY" output (at 127 165.1 0) (effects (font (size 1.27 1.27)) (justify right))))
 (sheet
  (at 38.1 152.4)
  (size 38.1 25.4)
  (exclude_from_sim no)
  (in_bom yes)
  (on_board yes)
  (dnp no)
  (fields_autoplaced yes)
  (stroke (width 0.1524) (type solid))
  (fill (color 0 0 0 0.0000))
  (property "Sheetname" "Power" (at 38.1 151.6884 0) (effects (font (size 1.27 1.27)) (justify left bottom)))
  (property "Sheetfile" "power.kicad_sch" (at 38.1 178.3846 0) (effects (font (size 1.27 1.27)) (justify left top))))
 (sheet
  (at 127 69.85)
  (size 38.1 25.4)
  (exclude_from_sim no)
  (in_bom yes)
  (on_board yes)
  (dnp no)
  (fields_autoplaced yes)
  (stroke (width 0.1524) (type solid))
  (fill (color 0 0 0 0.0000))
  (property "Sheetname" "Left Channel" (at 127 69.1384 0) (effects (font (size 1.27 1.27)) (justify left bottom)))
  (property "Sheetfile" "main_amp.kicad_sch" (at 127 95.8346 0) (effects (font (size 1.27 1.27)) (justify left top)))
  (pin "IN" input (at 127 82.55 180) (effects (font (size 1.27 1.27)) (justify left)))
  (pin "OUT" input (at 165.1 82.55 0) (effects (font (size 1.27 1.27)) (justify right))))
 (sheet
  (at 127 107.95)
  (size 38.1 25.4)
  (exclude_from_sim no)
  (in_bom yes)
  (on_board yes)
  (dnp no)
  (fields_autoplaced yes)
  (stroke (width 0.1524) (type solid))
  (fill (color 0 0 0 0.0000))
  (property "Sheetname" "Right Channel" (at 127 107.2384 0) (effects (font (size 1.27 1.27)) (justify left bottom)))
  (property "Sheetfile" "main_amp.kicad_sch" (at 127 133.9346 0) (effects (font (size 1.27 1.27)) (justify left top)))
  (pin "IN" input (at 127 120.65 180) (effects (font (size 1.27 1.27)) (justify left)))
  (pin "OUT" input (at 165.1 120.65 0) (effects (font (size 1.27 1.27)) (justify right))))
 (sheet
  (at 50.8 88.9)
  (size 38.1 25.4)
  (exclude_from_sim no)
  (in_bom yes)
  (on_board yes)
  (dnp no)
  (fields_autoplaced yes)
  (stroke (width 0.1524) (type solid))
  (fill (color 0 0 0 0.0000))
  (property "Sheetname" "Input amp" (at 50.8 88.1884 0) (effects (font (size 1.27 1.27)) (justify left bottom)))
  (property "Sheetfile" "input_amp.kicad_sch" (at 50.8 114.8846 0) (effects (font (size 1.27 1.27)) (justify left top)))
  (pin "IN_L" input (at 50.8 99.06 180) (effects (font (size 1.27 1.27)) (justify left)))
  (pin "IN_R" input (at 50.8 104.14 180) (effects (font (size 1.27 1.27)) (justify left)))
  (pin "OUT_L" output (at 88.9 99.06 0) (effects (font (size 1.27 1.27)) (justify right)))
  (pin "OUT_R" output (at 88.9 104.14 0) (effects (font (size 1.27 1.27)) (justify right))))
 (sheet_instances
  (path ""
   (page "1")))
 (embedded_fonts no))
